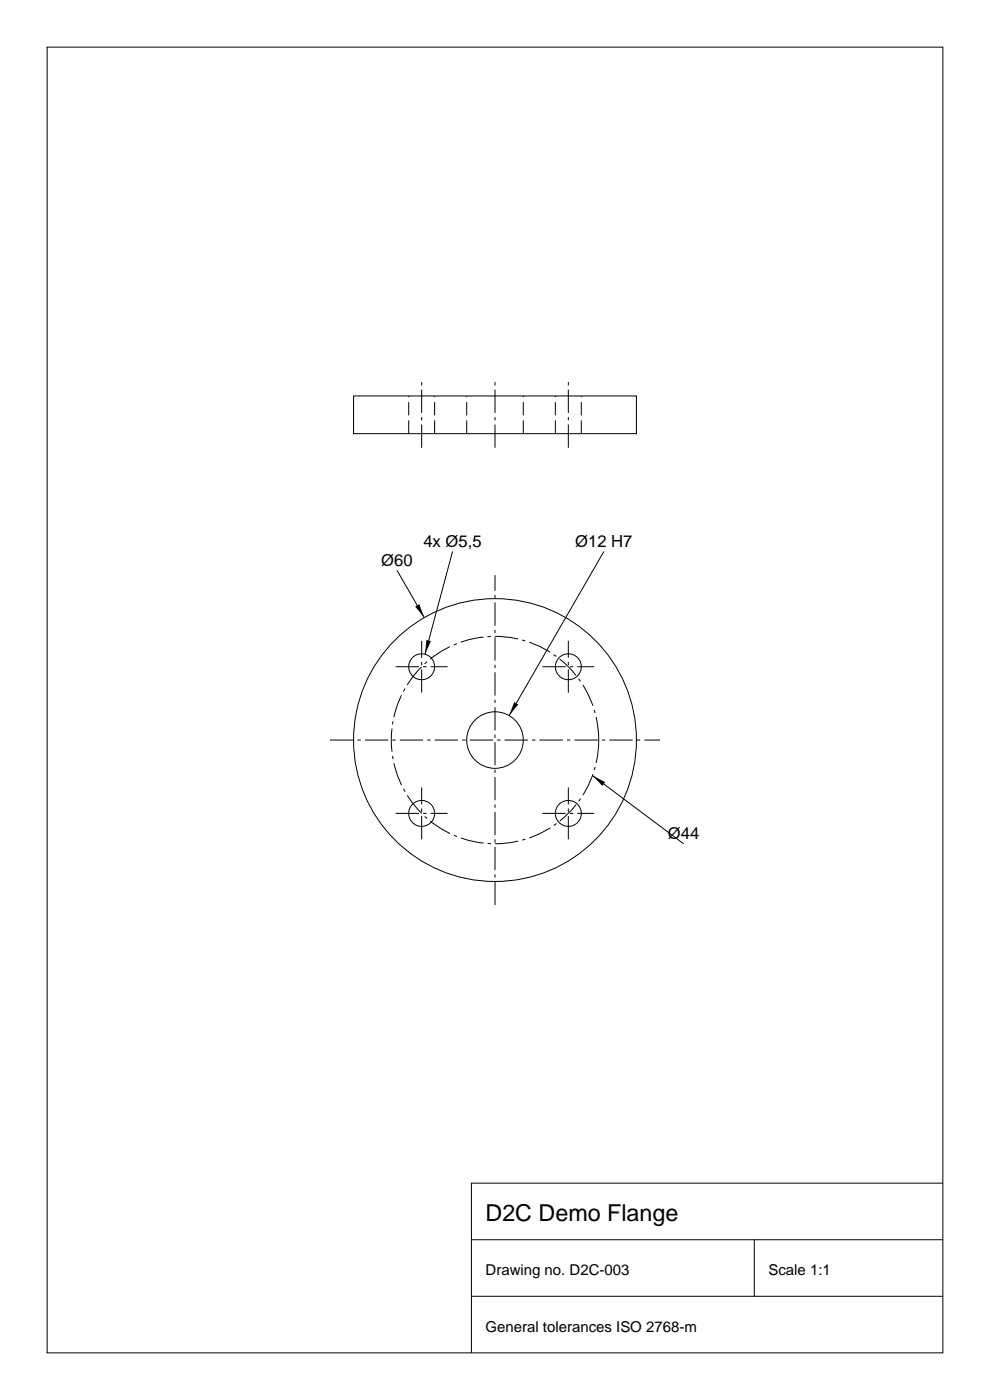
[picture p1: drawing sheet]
<svg xmlns="http://www.w3.org/2000/svg" width="210mm" height="297mm" viewBox="0 0 210 297" stroke-linecap="round" stroke-linejoin="round" font-family="sans-serif">
<g fill="none" stroke="#000" stroke-width=".21">
<path d="M10 10h190v277h-190zM75 84h60v8h-60zM96 117l-5.8 21.8M128.1 117l-20.1 34.8M84.2 121l5.8 10M125.7 164.5l19.3 14.5M200 251h-100v36M100 263h100M100 275h100M160 263v12"/>
<circle cx="89.4" cy="141.4" r="2.75"/>
<circle cx="105" cy="157" r="30"/>
<circle cx="105" cy="157" r="6"/>
<circle cx="120.6" cy="141.4" r="2.75"/>
<circle cx="89.4" cy="172.6" r="2.75"/>
<circle cx="120.6" cy="172.6" r="2.75"/>
</g>
<g fill="none" stroke="#000" stroke-width=".21" stroke-dasharray="4.9 .9 .7 .9" stroke-linecap="butt">
<path d="M89.4 95v-14M105 95v-14M120.6 95v-14M70 157h70M83.9 141.4h11M89.4 146.9v-11M115.1 141.4h11M120.6 146.9v-11M83.9 172.6h11M89.4 178.1v-11M115.1 172.6h11M120.6 178.1v-11"/>
<path d="M105 192v-70"/>
<circle cx="105" cy="157" r="22"/>
</g>
<path d="M88.1 128.7l.8-.5 1.1 2.8zM90.4 135.8l1 .2-1.2 2.8zM109.1 149l.8 .5-1.9 2.3zM125.7 164.5l2.7 1.4-.6 .8z" fill="#000"/>
<path d="M86.7 92v-8M92.2 92v-8M99 92v-8M111 92v-8M117.8 92v-8M123.3 92v-8" fill="none" stroke="#000" stroke-width=".21" stroke-dasharray="2.8 1.1" stroke-linecap="butt"/>
<text font-size="4.9" x="103" y="259">D2C Demo Flange</text>
<g font-size="3.5">
<text x="89.8" y="116">4x Ø5,5</text>
<text x="122" y="116">Ø12 H7</text>
<text x="80.9" y="120">Ø60</text>
<text x="141.7" y="178">Ø44</text>
</g>
<g font-size="3.2">
<text x="103" y="270.5">Drawing no. D2C-003</text>
<text x="163" y="270.5">Scale 1:1</text>
<text x="103" y="282.5">General tolerances ISO 2768-m</text>
</g>
</svg>
